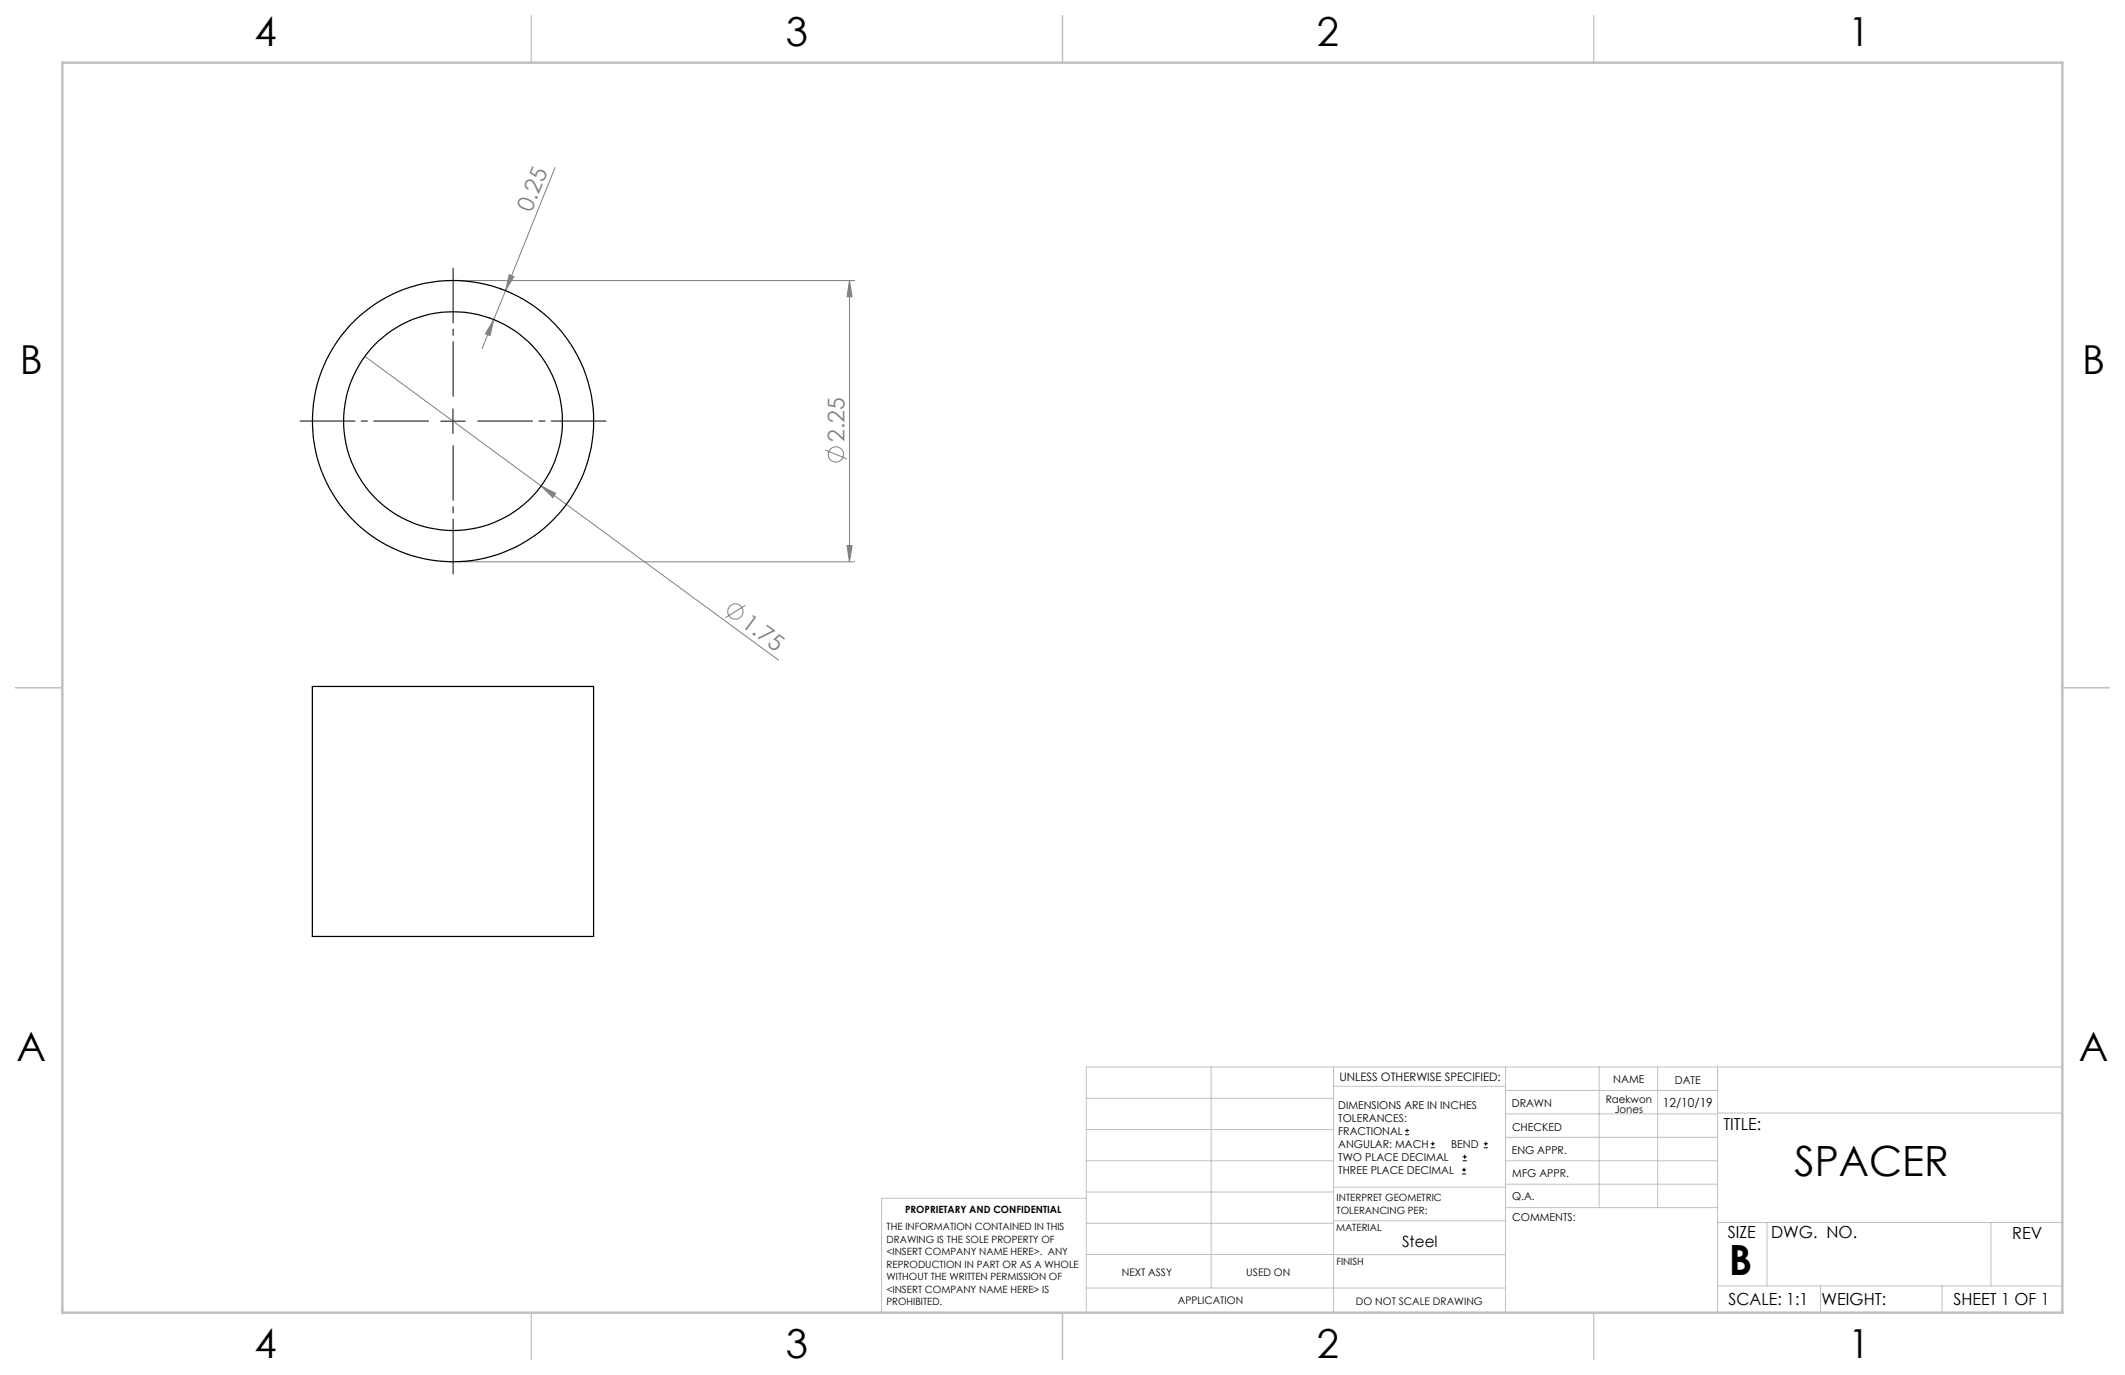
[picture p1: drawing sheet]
<svg xmlns="http://www.w3.org/2000/svg" width="432mm" height="279mm" viewBox="0 0 432 279" stroke-linecap="round" stroke-linejoin="round" font-family="sans-serif">
<g fill="none" stroke="#808080" stroke-width=".2">
<path d="M112.8 34l-10.1 25.1M93.1 57h80.5M101.8 58.7h.1M102.7 59.1l-2.4 5.8M103.5 55.8l.9 .4-1.7 2.9zM172.6 57l.5 3.3h-1zM172.6 57v57.2M74.2 72.4l35.8 26.3M99.4 64.6h.1M100.3 64.9l-.7 3.3-1-.4zM100.3 64.9l-2.3 5.9M110 98.7l2.9 1.6-.6 .8z"/>
<path d="M110 98.7l48.2 35.4M167.6 91.4l4.5 1.8M93.1 114.2h80.5M172.1 110.8h1l-.5 3.4zM151.4 123l-4 2.5"/>
<circle cx="169.9" cy="92.4" r="1.55"/>
<circle cx="149.4" cy="124.3" r="1.56"/>
</g>
<g fill="none" stroke="#000" stroke-width=".2">
<path d="M89.6 85.6h4.9M92 83.1v5M285.5 230.6h.8M285.5 229.7h.8M285.9 229.3v.9M290.7 233.2h.8M290.7 232.4h.8M291.1 232v.8M297.1 238.5h.8M297.1 237.7h.8M297.2 235.9h.9M297.2 235.1h.9"/>
<path d="M297.5 237.3v.8M297.6 234.6v.9M301.5 233.2h.8M301.5 232.4h.8M301.9 232v.8"/>
</g>
<path d="M87.1 85.6h-26.1M92.1 80.6v-26.1M92.1 90.6v26M97.1 85.6h26" fill="none" stroke="#000" stroke-width=".2" stroke-dasharray="15.2 1.3 1.3 1.3" stroke-dashoffset="4.1"/>
<g fill="none" stroke="#c0c0c0" stroke-width=".2">
<path d="M246.1 216.8v44.9M271 216.8v49.9M305.9 216.8v49.9M324.9 216.8v28.6M336.8 216.8v28.6M349 216.8v49.9M419.1 216.8h-198.4v49.9M220.7 235.9h50.3M220.7 229.5h50.3M220.7 223.2h50.3M271 220.7h34.9M305.9 231.1h43.1"/>
<path d="M305.9 226.3h43.1M305.9 221.6h43.1M305.9 235.9h43.1M349 226.2h70.1M220.7 248.6h50.3M220.7 242.2h50.3M220.7 254.9h50.3M220.7 243.5h-41.6v23.2M271 255h34.9M271 248.1h35M271 241.2h35M305.9 240.6h43.1"/>
<path d="M306 245.4h43M349 248.4h70.1M359.1 248.4v12.9M404.6 248.4v12.9M220.7 261.7h85.2M349 261.3h70.1M369.9 261.3v5.4M394.6 261.3v5.4"/>
</g>
<path d="M108 3.2v9.5M215.9 3.2v9.5M323.8 3.2v9.5M3.1 139.7h9.6M419.1 139.7h9.5M108 266.7v9.6M215.9 266.7v9.6M323.8 266.7v9.6" fill="none" stroke="#c0c0c0" stroke-width=".25"/>
<path d="M12.7 12.7h406.4v254h-406.4z" fill="none" stroke="#c0c0c0" stroke-width=".5"/>
<g fill="#808080">
<path d="M110 98.7l2.9 1.6-.6 .8z"/>
<path d="M100.3 64.9l-.7 3.3-1-.4zM103.5 55.8l.9 .4-1.7 2.9z"/>
<path d="M172.6 57l.5 3.3h-1zM172.1 110.8h1l-.5 3.4z"/>
</g>
<g fill="none" stroke="#000" stroke-width=".25">
<path d="M63.5 139.5h57.1v50.8h-57.1z"/>
<circle cx="92" cy="85.6" r="22.2"/>
<circle cx="92" cy="85.6" r="28.6"/>
</g>
<g font-size="8.5">
<text x="364.6" y="239">SPACER</text>
<text x="351.3" y="259">B</text>
</g>
<g font-size="8.1">
<text x="51.7" y="9.3">4</text>
<text x="159.7" y="9.3">3</text>
<text x="267.6" y="9.3">2</text>
<text x="375.6" y="9.3">1</text>
<text x="4" y="76">B</text>
<text x="423.1" y="76">B</text>
<text x="3.3" y="215.7">A</text>
<text x="422.4" y="215.7">A</text>
<text x="51.7" y="276">4</text>
<text x="159.7" y="276">3</text>
<text x="267.6" y="276">2</text>
<text x="375.6" y="276">1</text>
</g>
<g font-size="4.7" fill="#808080">
<text x="108" y="43.2" transform="rotate(-68 108 43.2)">0.25</text>
<text x="171.6" y="89.8" transform="rotate(-90 171.6 89.8)">2.25</text>
<text x="150.5" y="127.1" transform="rotate(36 150.5 127.1)">1.75</text>
</g>
<g font-size="3.4">
<text x="350.2" y="229.5">TITLE:</text>
<text x="351.1" y="251.6">SIZE</text>
<text x="359.9" y="251.6">DWG. NO.</text>
<text x="408.9" y="251.7">REV</text>
<text x="351.2" y="265.2">SCALE: 1:1</text>
<text x="370.1" y="265.3">WEIGHT:</text>
<text x="396.9" y="265.2">SHEET 1 OF 1</text>
</g>
<text font-size="3.2" x="284.9" y="253.3">Steel</text>
<text font-size="2.5" x="337.9" y="224.9">12/10/19</text>
<text font-size="2.4" x="272.2" y="219.7">UNLESS OTHERWISE SPECIFIED:</text>
<g font-size="2.2">
<text x="327.8" y="220.1">NAME</text>
<text x="340.3" y="220.2">DATE</text>
<text x="271.9" y="225.3">DIMENSIONS ARE IN INCHES</text>
<text x="271.9" y="227.9">TOLERANCES:</text>
<text x="307.2" y="224.9">DRAWN</text>
<text x="271.9" y="230.6">FRACTIONAL</text>
<text x="271.9" y="233.2">ANGULAR: MACH</text>
<text x="294.9" y="233.2">BEND</text>
<text x="307.3" y="229.8">CHECKED</text>
<text x="271.9" y="235.9">TWO PLACE DECIMAL</text>
<text x="271.9" y="238.5">THREE PLACE DECIMAL</text>
<text x="307.2" y="234.5">ENG APPR.</text>
<text x="307.3" y="239.2">MFG APPR.</text>
<text x="307.3" y="243.9">Q.A.</text>
<text x="307.3" y="248.1">COMMENTS:</text>
</g>
<g font-size="2.1">
<text x="326.3" y="224.1">Raekwon</text>
<text x="328.1" y="226.2">Jones</text>
<text x="227.9" y="259.2">NEXT ASSY</text>
<text x="253.3" y="259.2">USED ON</text>
<text x="239.3" y="265">APPLICATION</text>
<text x="275.5" y="265.1">DO NOT SCALE DRAWING</text>
</g>
<g font-size="2">
<text x="271.6" y="244.1">INTERPRET GEOMETRIC</text>
<text x="180.2" y="250">THE INFORMATION CONTAINED IN THIS</text>
<text x="183.9" y="246.4">PROPRIETARY AND CONFIDENTIAL</text>
<text x="271.5" y="250.2">MATERIAL</text>
<text x="271.6" y="246.6">TOLERANCING PER:</text>
<text x="180.2" y="252.5">DRAWING IS THE SOLE PROPERTY OF</text>
<text x="180.2" y="255.1">&lt;INSERT COMPANY NAME HERE&gt;. ANY</text>
<text x="180.2" y="257.6">REPRODUCTION IN PART OR AS A WHOLE</text>
<text x="271.5" y="257">FINISH</text>
<text x="180.2" y="260.1">WITHOUT THE WRITTEN PERMISSION OF</text>
<text x="180.2" y="262.6">&lt;INSERT COMPANY NAME HERE&gt; IS</text>
<text x="180.2" y="265.2">PROHIBITED.</text>
</g>
</svg>
